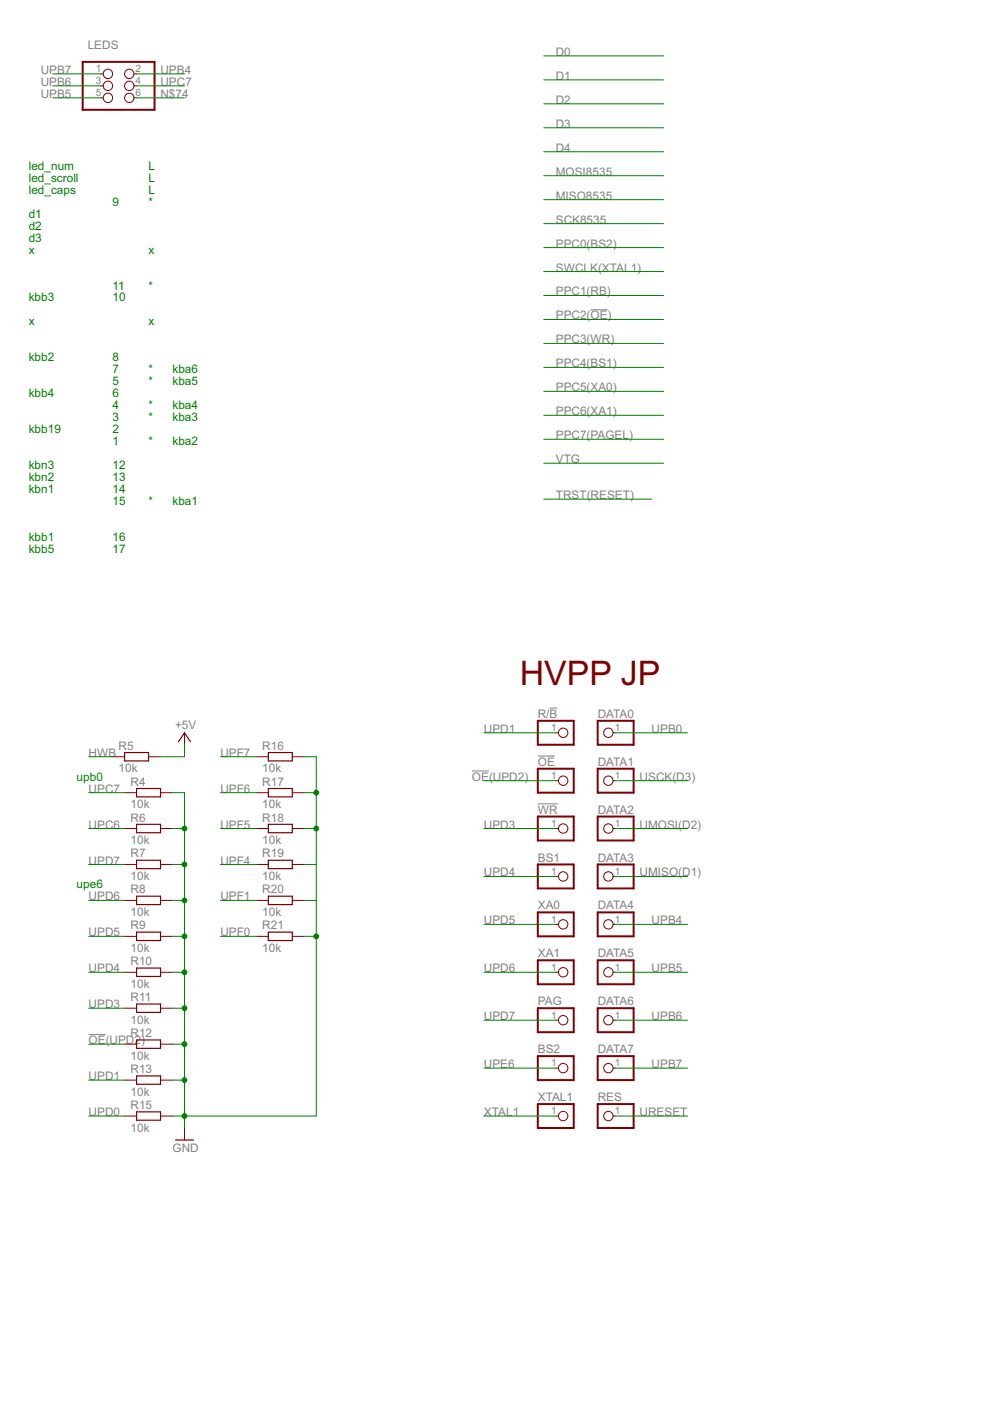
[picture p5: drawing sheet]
<svg xmlns="http://www.w3.org/2000/svg" width="210mm" height="297mm" viewBox="0 0 210 297" stroke-linecap="round" stroke-linejoin="round" font-family="sans-serif">
<path d="M125.2 65.7h3.6M116.5 150.1h1.7M100.1 163.5h3.6M114 160.3h3.6M114 170.4h4.2M18.8 219.3h3.6" fill="none" stroke="#808080" stroke-width=".21"/>
<g fill="none" stroke="#800000" stroke-width=".25">
<path d="M26.4 159.6h5.1v1.7h-5.1zM37.8 157.3l1.3-1.9 1.3 1.9M56.9 159.6h5.1v1.7h-5.1zM29 167.2h5v1.8h-5zM29 174.8h5v1.8h-5zM56.9 167.2h5.1v1.8h-5.1zM56.9 174.8h5.1v1.8h-5.1zM29 182.4h5v1.8h-5zM29 190h5v1.8h-5zM29 197.6h5v1.8h-5zM56.9 182.4h5.1v1.8h-5.1zM56.9 190h5.1v1.8h-5.1z"/>
<path d="M56.9 197.6h5.1v1.8h-5.1zM29 205.3h5v1.7h-5zM29 212.9h5v1.8h-5zM29 220.5h5v1.8h-5zM29 228.1h5v1.8h-5zM29 235.7h5v1.8h-5zM37.2 241.7h3.8"/>
</g>
<g fill="none" stroke="#800000" stroke-width=".21">
<path d="M21.3 15.7h.6M21.3 18.2h.6M28.4 15.7h.6M28.4 18.2h.6M21.3 20.7h.6M28.4 20.7h.6M39.1 155.4v2.5M117.8 155.4h.6M130 155.4h.5M23.9 160.4h2.5M26.4 175.7h2.6M26.4 168.1h2.6"/>
<path d="M31.5 160.4h2.5M34 175.7h2.6M34 168.1h2.6M54.4 175.7h2.5M54.4 168.1h2.5M54.4 160.4h2.5M62 175.7h2.5M62 168.1h2.5M62 160.4h2.5M117.8 165.5h.6M117.8 175.7h.6M130 165.5h.5"/>
<path d="M130 175.7h.5M26.4 183.3h2.6M26.4 190.9h2.6M26.4 198.5h2.6M34 183.3h2.6M34 190.9h2.6M34 198.5h2.6M54.4 183.3h2.5M54.4 190.9h2.5M54.4 198.5h2.5M62 183.3h2.5M62 190.9h2.5"/>
<path d="M62 198.5h2.5M117.8 185.8h.6M117.8 196h.6M130 185.8h.5M130 196h.5M26.4 206.1h2.6M26.4 213.8h2.6M34 206.1h2.6M34 213.8h2.6M117.8 206.1h.6M117.8 216.3h.6M130 206.1h.5"/>
<path d="M130 216.3h.5M26.4 236.6h2.6M26.4 221.4h2.6M26.4 229h2.6M34 236.6h2.6M34 221.4h2.6M34 229h2.6M39.1 239.2v2.5M117.8 236.6h.6M117.8 226.5h.6M130 236.6h.5M130 226.5h.5"/>
<circle cx="22.9" cy="15.7" r=".99"/>
<circle cx="22.9" cy="18.2" r=".99"/>
<circle cx="27.4" cy="15.7" r=".99"/>
<circle cx="27.4" cy="18.2" r=".99"/>
<circle cx="22.9" cy="20.7" r=".99"/>
<circle cx="27.4" cy="20.7" r=".99"/>
<circle cx="119.4" cy="155.4" r=".99"/>
<circle cx="129" cy="155.4" r=".99"/>
<circle cx="119.4" cy="165.5" r=".99"/>
<circle cx="119.4" cy="175.7" r=".99"/>
<circle cx="129" cy="165.5" r=".99"/>
<circle cx="129" cy="175.7" r=".99"/>
<circle cx="119.4" cy="196" r=".99"/>
<circle cx="119.4" cy="185.8" r=".99"/>
<circle cx="129" cy="185.8" r=".99"/>
<circle cx="129" cy="196" r=".99"/>
<circle cx="119.4" cy="206.1" r=".99"/>
<circle cx="119.4" cy="216.3" r=".99"/>
<circle cx="129" cy="206.1" r=".99"/>
<circle cx="129" cy="216.3" r=".99"/>
<circle cx="119.4" cy="236.6" r=".99"/>
<circle cx="119.4" cy="226.5" r=".99"/>
<circle cx="129" cy="226.5" r=".99"/>
<circle cx="129" cy="236.6" r=".99"/>
</g>
<g fill="none" stroke="#800000" stroke-width=".42">
<path d="M17.5 13.1h15.3v10.2h-15.3zM114 152.8h7.6v5.1h-7.6zM126.7 152.8h7.6v5.1h-7.6zM114 163h7.6v5.1h-7.6zM114 173.1h7.6v5.1h-7.6zM126.7 163h7.6v5.1h-7.6zM126.7 173.1h7.6v5.1h-7.6zM114 183.3h7.6v5.1h-7.6zM114 193.4h7.6v5.1h-7.6zM126.7 183.3h7.6v5.1h-7.6zM126.7 193.4h7.6v5.1h-7.6zM114 203.6h7.6v5.1h-7.6z"/>
<path d="M114 213.8h7.6v5h-7.6zM126.7 203.6h7.6v5.1h-7.6zM126.7 213.8h7.6v5h-7.6zM114 223.9h7.6v5.1h-7.6zM114 234.1h7.6v5.1h-7.6zM126.7 234.1h7.6v5.1h-7.6zM126.7 223.9h7.6v5.1h-7.6z"/>
</g>
<g fill="none" stroke="#008000" stroke-width=".21">
<path d="M11.2 15.7h10.1M11.2 18.2h10.1M29 15.7h10.1M29 18.2h10.1M115.3 11.9h25.4M115.3 16.9h25.4M11.2 20.7h10.1M29 20.7h10.1M115.3 22h25.4M115.3 27.1h25.4M115.3 32.2h25.4M115.3 37.3h25.4"/>
<path d="M115.3 52.5h25.4M115.3 57.6h25.4M115.3 42.3h25.4M115.3 47.4h25.4M115.3 62.7h25.4M115.3 67.7h25.4M115.3 72.8h25.4M115.3 77.9h25.4M115.3 83h25.4M115.3 88.1h25.4M115.3 93.1h25.4M115.3 98.2h25.4"/>
<path d="M115.3 105.8h22.9M39.1 157.9v2.5h-5.1M102.6 155.4h15.2M130.5 155.4h15.3M18.8 160.4h5.1M18.8 168.1h7.6M18.8 175.7h7.6M36.6 168.1h2.5v71.1M36.6 175.7h2.5M46.7 160.4h7.7M46.7 168.1h7.7M46.7 175.7h7.7"/>
<path d="M64.5 160.4h2.6v76.2h-30.5M64.5 168.1h2.6M64.5 175.7h2.6M102.6 175.7h15.2M102.6 165.5h15.2M130.5 175.7h15.3M130.5 165.5h15.3M18.8 183.3h7.6M18.8 190.9h7.6M18.8 198.5h7.6M36.6 183.3h2.5M36.6 190.9h2.5"/>
<path d="M36.6 198.5h2.5M46.7 183.3h7.7M46.7 190.9h7.7M46.7 198.5h7.7M64.5 183.3h2.6M64.5 190.9h2.6M64.5 198.5h2.6M102.6 185.8h15.2M102.6 196h15.2M130.5 185.8h15.3M130.5 196h15.3M18.8 206.1h7.6"/>
<path d="M18.8 213.8h7.6M36.6 206.1h2.5M36.6 213.8h2.5M102.6 206.1h15.2M102.6 216.3h15.2M130.5 206.1h15.3M130.5 216.3h15.3M18.8 221.4h7.6M18.8 229h7.6M18.8 236.6h7.6M36.6 221.4h2.5M36.6 229h2.5"/>
<path d="M102.6 236.6h15.2M102.6 226.5h15.2M130.5 236.6h15.3M130.5 226.5h15.3"/>
</g>
<g fill="#008000" stroke="#008000" stroke-width=".21">
<circle cx="39.1" cy="236.6" r=".51"/>
<circle cx="39.1" cy="229" r=".51"/>
<circle cx="39.1" cy="221.4" r=".51"/>
<circle cx="39.1" cy="213.8" r=".51"/>
<circle cx="39.1" cy="206.1" r=".51"/>
<circle cx="39.1" cy="198.5" r=".51"/>
<circle cx="39.1" cy="190.9" r=".51"/>
<circle cx="39.1" cy="183.3" r=".51"/>
<circle cx="39.1" cy="175.7" r=".51"/>
<circle cx="67.1" cy="175.7" r=".51"/>
<circle cx="67.1" cy="168.1" r=".51"/>
<circle cx="67.1" cy="198.5" r=".51"/>
</g>
<text font-size="8" fill="#800000" x="110.2" y="145.2">HVPP JP</text>
<g font-size="2.8" fill="#808080">
<text x="18.6" y="10.5">LEDS</text>
<text x="117.8" y="11.9">D0</text>
<text x="8.6" y="15.7">UPB7</text>
<text x="34" y="15.7">UPB4</text>
<text x="117.8" y="16.9">D1</text>
<text x="8.6" y="20.7">UPB5</text>
<text x="8.6" y="18.2">UPB6</text>
<text x="34" y="18.2">UPC7</text>
<text x="34" y="20.7">N$74</text>
<text x="117.8" y="22">D2</text>
<text x="117.8" y="27.1">D3</text>
<text x="117.8" y="32.2">D4</text>
<text x="117.8" y="37.3">MOSI8535</text>
<text x="117.8" y="42.3">MISO8535</text>
<text x="117.8" y="47.4">SCK8535</text>
<text x="117.8" y="52.5">PPC0(BS2)</text>
<text x="117.8" y="57.6">SWCLK(XTAL1)</text>
<text x="117.8" y="62.7">PPC1(RB)</text>
<text x="117.8" y="67.7">PPC2(OE)</text>
<text x="117.8" y="72.8">PPC3(WR)</text>
<text x="117.8" y="77.9">PPC4(BS1)</text>
<text x="117.8" y="83">PPC5(XA0)</text>
<text x="117.8" y="88">PPC6(XA1)</text>
<text x="117.8" y="93.1">PPC7(PAGEL)</text>
<text x="117.8" y="98.2">VTG</text>
<text x="117.8" y="105.8">TRST(RESET)</text>
<text x="37.1" y="154.6">+5V</text>
<text x="102.6" y="155.4">UPD1</text>
<text x="114" y="152.2">R/B</text>
<text x="126.7" y="152.2">DATA0</text>
<text x="138.2" y="155.4">UPB0</text>
<text x="18.8" y="160.4">HWB</text>
<text x="25.1" y="158.9">R5</text>
<text x="46.7" y="160.4">UPF7</text>
<text x="55.6" y="158.9">R16</text>
<text x="25.1" y="163.7">10k</text>
<text x="27.7" y="166.6">R4</text>
<text x="55.6" y="163.7">10k</text>
<text x="55.6" y="166.6">R17</text>
<text x="100.1" y="165.5">OE(UPD2)</text>
<text x="114" y="162.3">OE</text>
<text x="126.7" y="162.3">DATA1</text>
<text x="135.6" y="165.5">USCK(D3)</text>
<text x="18.8" y="168.1">UPC7</text>
<text x="27.7" y="171.4">10k</text>
<text x="46.7" y="168.1">UPF6</text>
<text x="55.6" y="171.4">10k</text>
<text x="114" y="172.5">WR</text>
<text x="126.7" y="172.5">DATA2</text>
<text x="18.8" y="175.7">UPC6</text>
<text x="27.7" y="179">10k</text>
<text x="27.7" y="174.2">R6</text>
<text x="46.7" y="175.7">UPF5</text>
<text x="55.6" y="179">10k</text>
<text x="55.6" y="174.2">R18</text>
<text x="102.6" y="175.7">UPD3</text>
<text x="135.6" y="175.7">UMOSI(D2)</text>
<text x="18.8" y="183.3">UPD7</text>
<text x="27.7" y="181.8">R7</text>
<text x="46.7" y="183.3">UPF4</text>
<text x="55.6" y="181.8">R19</text>
<text x="102.6" y="185.8">UPD4</text>
<text x="114" y="182.7">BS1</text>
<text x="126.7" y="182.7">DATA3</text>
<text x="135.6" y="185.8">UMISO(D1)</text>
<text x="18.8" y="190.9">UPD6</text>
<text x="27.7" y="186.6">10k</text>
<text x="27.7" y="189.4">R8</text>
<text x="46.7" y="190.9">UPF1</text>
<text x="55.6" y="186.6">10k</text>
<text x="55.6" y="189.4">R20</text>
<text x="27.7" y="194.2">10k</text>
<text x="27.7" y="197">R9</text>
<text x="55.6" y="194.2">10k</text>
<text x="55.6" y="197">R21</text>
<text x="102.6" y="196">UPD5</text>
<text x="114" y="192.8">XA0</text>
<text x="126.7" y="192.8">DATA4</text>
<text x="138.2" y="196">UPB4</text>
<text x="18.8" y="198.5">UPD5</text>
<text x="27.7" y="201.8">10k</text>
<text x="46.7" y="198.5">UPF0</text>
<text x="55.6" y="201.8">10k</text>
<text x="114" y="203">XA1</text>
<text x="126.7" y="203">DATA5</text>
<text x="18.8" y="206.2">UPD4</text>
<text x="27.7" y="209.5">10k</text>
<text x="27.7" y="204.7">R10</text>
<text x="102.6" y="206.2">UPD6</text>
<text x="138.2" y="206.2">UPB5</text>
<text x="18.8" y="213.8">UPD3</text>
<text x="27.7" y="212.3">R11</text>
<text x="114" y="213.1">PAG</text>
<text x="126.7" y="213.1">DATA6</text>
<text x="18.8" y="221.4">OE(UPD2)</text>
<text x="27.7" y="217.1">10k</text>
<text x="27.7" y="219.9">R12</text>
<text x="102.6" y="216.3">UPD7</text>
<text x="138.2" y="216.3">UPB6</text>
<text x="27.7" y="224.7">10k</text>
<text x="27.7" y="227.5">R13</text>
<text x="102.6" y="226.5">UPE6</text>
<text x="114" y="223.3">BS2</text>
<text x="126.7" y="223.3">DATA7</text>
<text x="138.2" y="226.5">UPB7</text>
<text x="18.8" y="229">UPD1</text>
<text x="27.7" y="232.3">10k</text>
<text x="114" y="233.5">XTAL1</text>
<text x="126.7" y="233.5">RES</text>
<text x="18.8" y="236.6">UPD0</text>
<text x="27.7" y="239.9">10k</text>
<text x="27.7" y="235.1">R15</text>
<text x="102.6" y="236.6">XTAL1</text>
<text x="135.6" y="236.6">URESET</text>
<text x="36.6" y="244.2">GND</text>
</g>
<g font-size="2.8" fill="#008000">
<text x="6.1" y="36">led_num</text>
<text x="31.5" y="36">L</text>
<text x="6.1" y="41.1">led_caps</text>
<text x="6.1" y="38.5">led_scroll</text>
<text x="31.5" y="41.1">L</text>
<text x="31.5" y="38.5">L</text>
<text x="6.1" y="46.1">d1</text>
<text x="23.9" y="43.6">9</text>
<text x="31.5" y="43.6">*</text>
<text x="6.1" y="51.2">d3</text>
<text x="6.1" y="48.7">d2</text>
<text x="6.1" y="53.8">x</text>
<text x="31.5" y="53.8">x</text>
<text x="6.1" y="63.9">kbb3</text>
<text x="23.9" y="63.9">10</text>
<text x="23.9" y="61.4">11</text>
<text x="31.5" y="61.4">*</text>
<text x="6.1" y="69">x</text>
<text x="31.5" y="69">x</text>
<text x="6.1" y="76.6">kbb2</text>
<text x="23.9" y="76.6">8</text>
<text x="23.9" y="81.7">5</text>
<text x="23.9" y="79.2">7</text>
<text x="31.5" y="81.7">*</text>
<text x="31.5" y="79.2">*</text>
<text x="36.6" y="81.7">kba5</text>
<text x="36.6" y="79.2">kba6</text>
<text x="6.1" y="84.2">kbb4</text>
<text x="23.9" y="89.3">3</text>
<text x="23.9" y="86.8">4</text>
<text x="23.9" y="84.2">6</text>
<text x="31.5" y="89.3">*</text>
<text x="31.5" y="86.8">*</text>
<text x="36.6" y="89.3">kba3</text>
<text x="36.6" y="86.8">kba4</text>
<text x="6.1" y="91.9">kbb19</text>
<text x="23.9" y="94.4">1</text>
<text x="23.9" y="91.9">2</text>
<text x="31.5" y="94.4">*</text>
<text x="36.6" y="94.4">kba2</text>
<text x="6.1" y="99.5">kbn3</text>
<text x="23.9" y="99.5">12</text>
<text x="6.1" y="102">kbn2</text>
<text x="6.1" y="104.6">kbn1</text>
<text x="23.9" y="102">13</text>
<text x="23.9" y="104.6">14</text>
<text x="23.9" y="107.1">15</text>
<text x="31.5" y="107.1">*</text>
<text x="36.6" y="107.1">kba1</text>
<text x="6.1" y="114.7">kbb1</text>
<text x="6.1" y="117.3">kbb5</text>
<text x="23.9" y="114.7">16</text>
<text x="23.9" y="117.3">17</text>
<text x="16.3" y="165.5">upb0</text>
<text x="16.3" y="188.4">upe6</text>
</g>
<g font-size="2.4" fill="#808080">
<text x="20.4" y="15.3">1</text>
<text x="20.4" y="17.8">3</text>
<text x="28.7" y="15.3">2</text>
<text x="28.7" y="17.8">4</text>
<text x="20.4" y="20.4">5</text>
<text x="28.7" y="20.4">6</text>
<text x="116.9" y="155">1</text>
<text x="130.3" y="155">1</text>
<text x="116.9" y="165.2">1</text>
<text x="130.3" y="165.2">1</text>
<text x="116.9" y="175.3">1</text>
<text x="130.3" y="175.3">1</text>
<text x="116.9" y="185.5">1</text>
<text x="130.3" y="185.5">1</text>
<text x="116.9" y="195.6">1</text>
<text x="130.3" y="195.6">1</text>
<text x="116.9" y="205.8">1</text>
<text x="130.3" y="205.8">1</text>
<text x="116.9" y="216">1</text>
<text x="130.3" y="216">1</text>
<text x="116.9" y="226.1">1</text>
<text x="130.3" y="226.1">1</text>
<text x="116.9" y="236.3">1</text>
<text x="130.3" y="236.3">1</text>
</g>
</svg>
